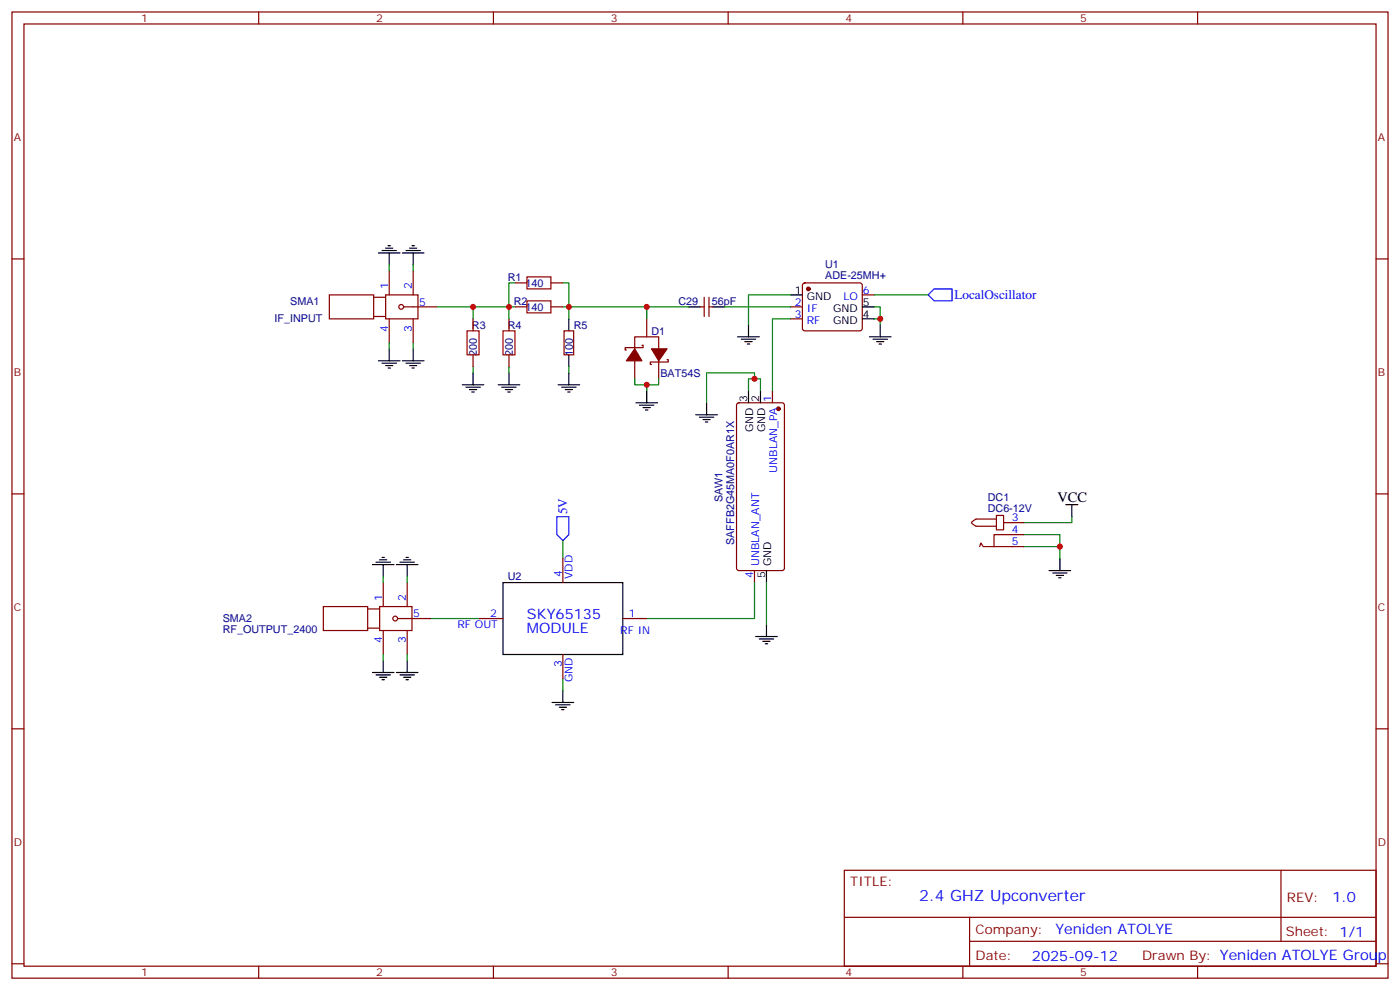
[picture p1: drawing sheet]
<svg xmlns="http://www.w3.org/2000/svg" width="412mm" height="292mm" viewBox="0 0 412 292" stroke-linecap="round" stroke-linejoin="round" font-family="sans-serif">
<g fill="none" stroke="#870000" stroke-width=".35">
<path d="M3.5 3.5h405.4v284.4h-405.4zM7.1 7.1h398.2v277.2h-398.2zM76.2 3.5v3.6M145.3 3.5v3.6M214.5 3.5v3.6M283.6 3.5v3.6M352.8 3.5v3.6M3.5 76.2h3.6M114.7 79.7v7.1M121.7 79.7v7.1M405.3 76.2h3.6M97 86.8h13.1v7h-13.1z"/>
<path d="M110.1 87.5h3.5M110.1 93.1h3.5M113.6 86.8h9.5v7h-9.5zM114.7 93.8v7.1M118.9 90.3h9.9M121.7 93.8v7.1M139.3 93.8v3.6M149.9 93.8v3.6M151.7 90.3h3.5M151.7 83.3h3.5M162.3 90.3h3.5M162.3 83.3h3.5"/>
<path d="M166.2 97.4h2.8v7h-2.8zM190.5 93.8v5.3M206.4 90.3h1M207.4 87.5v5.6M208.8 90.3h1.1M208.8 87.5v5.6M232.8 90.3h3.6M232.8 93.8h3.6M236.6 83.5l.5-.2h16.2l.5 .2 .2 .5v12.7l-.2 .5-.5 .2h-16.2l-.5-.3-.2-.4v-12.7zM254 86.8h3.5M139.3 104.4v3.5M149.9 104.4v3.5"/>
<path d="M187 102.7v-3.6h7v3.6M187 106.2v5.3M189.1 101.6h.3v.7h-5.3v.7h.4M194 106.2v5.3M196.5 105.8h.3v.7h-5.2v.7h.3M217.2 118.7l.5-.2h12.7l.6 .5 .1 48.2-.5 .7h-12.9l-.7-.4v-48.3zM227.5 115v3.5M3.5 145.3h3.6M293.5 151.7h2.1v4.2h-2.1zM293.5 152.8h-6a1.62 1.62 0 0 0-1.3 1.1l1.3 1h6M295.6 153.8h6M301.6 157.3h-8.8v3.6"/>
<path d="M405.3 145.3h3.6M95.2 178.5h13.1v7.1h-13.1zM108.3 179.2h3.5M111.8 178.5h9.6v7.1h-9.6zM112.9 171.4v7.1M119.9 171.4v7.1M165.8 164.4v7M222.2 167.9v3.5M288.6 160.9l.3-1.1 .7 1.1h12M108.3 184.9h3.5M112.9 185.6v7M117.1 182h9.9"/>
<path d="M119.9 185.6v7M141.1 182h7.1M165.8 192.6v7.1M183.4 182h7.1M3.5 214.5h3.6M405.3 214.5h3.6M248.7 256.1h156.6v28.2h-156.6zM377.3 256.1v20.9M248.7 270h156.5M285.6 277h119.6M285.6 270v14.1M3.5 283.6h3.6"/>
<path d="M76.2 284.3v3.6M145.3 284.3v3.6M214.5 284.3v3.6M283.6 284.3v3.6M352.8 284.3v3.6M405.3 283.6h3.6"/>
<circle cx="118.2" cy="90.3" r=".71"/>
<circle cx="116.4" cy="182" r=".71"/>
</g>
<g fill="#870000" stroke="#870000" stroke-width=".35">
<path d="M191.9 102.7h4.6l-2.5 3.5z"/>
<path d="M187 102.7l2.1 3.5h-4.6z"/>
<circle cx="238.1" cy="85" r=".53"/>
<circle cx="229.3" cy="120.3" r=".53"/>
</g>
<g fill="none" stroke="#000" stroke-width=".35">
<path d="M111.5 74.4h6.3M112.5 73.7h4.3M113.6 73h2.1M114.3 72.3h.7M114.7 74.4v3.6M118.5 74.4h6.4M119.6 73.7h4.2M120.6 73h2.2M121.4 72.3h.7M121.7 74.4v3.6M167.6 93.8v3.6M202.8 90.3h3.6"/>
<path d="M209.9 90.3h3.5M217.3 99.1h6.4M218.4 99.8h4.2M220.5 95.6v3.5M232.8 86.8h3.6M254 93.8h3.5M254 90.3h3.5M256.1 99.1h6.4M257.2 99.8h4.2M259.3 95.6v3.5M111.5 106.2h6.3M112.5 106.9h4.3"/>
<path d="M113.6 107.6h2.1M114.3 108.3h.7M114.7 102.7v3.5M118.5 106.2h6.4M119.6 106.9h4.2M120.6 107.6h2.2M121.4 108.3h.7M121.7 102.7v3.5M136.2 113.2h6.3M137.2 113.9h4.3M138.3 114.7h2.1M139 115.4h.7"/>
<path d="M139.3 109.7v3.5M146.8 113.2h6.3M147.8 113.9h4.2M148.9 114.7h2.1M149.6 115.4h.7M149.9 109.7v3.5M164.4 113.2h6.3M165.5 113.9h4.2M166.5 114.7h2.1M167.2 115.4h.7M167.6 104.4v3.5M167.6 109.7v3.5"/>
<path d="M187.3 118.5h6.4M188.4 119.2h4.2M189.4 119.9h2.2M190.5 115v3.5M208.1 118.5v3.6M219.4 100.5h2.1M220.1 101.2h.7M220.5 115v3.5M224 115v3.5M258.2 100.5h2.1M258.9 101.2h.7M190.1 120.6h.8"/>
<path d="M205 122.1h6.3M206 122.8h4.3M207.1 123.5h2.1M207.8 124.2h.7M314 148.5h3.5M315.7 148.5v3.5M109.7 166.2h6.4M110.8 165.5h4.2M111.8 164.7h2.1M112.5 164h.7M112.9 166.2v3.5M116.8 166.2h6.3"/>
<path d="M117.8 165.5h4.3M118.9 164.7h2.1M119.6 164h.7M119.9 166.2v3.5M148.2 171.4h35.2v21.2h-35.2zM225.8 167.9v3.5M309 167.9h6.4M310.1 168.6h4.2M311.1 169.3h2.2M311.9 170h.7M312.2 164.4v3.5M109.7 197.9h6.4"/>
<path d="M110.8 198.6h4.2M111.8 199.3h2.1M112.9 194.4v3.5M116.8 197.9h6.3M117.8 198.6h4.3M118.9 199.3h2.1M119.9 194.4v3.5M222.6 187.3h6.4M223.7 188h4.2M224.7 188.7h2.1M225.4 189.4h.7M225.8 183.8v3.5"/>
<path d="M112.5 200h.7M119.6 200h.7M162.6 206.7h6.4M163.7 207.4h4.2M164.7 208.1h2.2M165.5 208.8h.7M165.8 203.2v3.5"/>
</g>
<g fill="none" stroke="#008700" stroke-width=".35">
<path d="M114.7 78v1.7M121.7 78v1.7M139.3 90.3v3.5M151.7 90.3h-1.8v3.5M151.7 83.3h-1.8v7h-21.1M165.8 83.3h1.8v10.5M165.8 90.3h37M190.5 90.3v3.5M213.4 90.3h19.4M232.8 86.8h-12.3v8.8M232.8 93.8h-5.3v21.2M257.5 90.3h1.8v5.3"/>
<path d="M257.5 93.8h1.8M257.5 86.8h15.9M114.7 100.9v1.8M121.7 100.9v1.8M139.3 107.9v1.8M149.9 107.9v1.8M167.6 107.9v1.8M187 111.5v1.7h7v-1.7M190.5 113.2v1.8M220.5 115v-3.5h3.5v3.5M222.2 111.5v-1.8h-14.1v8.8M165.8 159.1v5.3"/>
<path d="M301.6 157.3h10.6v3.6M315.7 152v1.8h-14.1M112.9 169.7v1.7M119.9 169.7v1.7M222.2 171.4v10.6h-31.7M225.8 171.4v12.4M301.6 160.9h10.6v3.5M112.9 192.6v1.8M119.9 192.6v1.8M127 182h14.1M165.8 199.7v3.5"/>
</g>
<path d="M275.2 85h5.3v3.5h-5.3l-1.8-1.7zM164 152h3.6v5.3l-1.8 1.8-1.8-1.8z" fill="none" stroke="#00f" stroke-width=".35"/>
<path d="M137.6 97.4h3.5v7h-3.5zM148.2 97.4h3.5v7h-3.5zM155.2 88.5h7.1v3.6h-7.1zM155.2 81.5h7.1v3.5h-7.1z" fill="none" stroke="#a10000" stroke-width=".35"/>
<g fill="#c00">
<circle cx="149.9" cy="90.3" r=".88"/>
<circle cx="259.3" cy="93.8" r=".88"/>
<circle cx="222.3" cy="111.5" r=".88"/>
<circle cx="312.2" cy="160.9" r=".88"/>
<circle cx="139.3" cy="90.3" r=".88"/>
<circle cx="167.6" cy="90.3" r=".88"/>
<circle cx="190.5" cy="90.3" r=".88"/>
<circle cx="190.5" cy="113.2" r=".88"/>
</g>
<text font-size="4.6" fill="#00f" x="270.8" y="265.1">2.4 GHZ Upconverter</text>
<text font-size="4.2" x="311.5" y="147.8">VCC</text>
<g font-size="4.2" fill="#00f">
<text x="155.2" y="182">SKY65135</text>
<text x="155.2" y="186.3">MODULE</text>
<text x="392.5" y="265.4">1.0</text>
<text x="310.9" y="274.9">Yeniden ATOLYE</text>
<text x="304" y="282.7">2025-09-12</text>
</g>
<g font-size="3.9" fill="#00f">
<text x="281.2" y="88.1">LocalOscillator</text>
<text x="167.1" y="151.3" transform="rotate(-90 167.1 151.3)">5V</text>
</g>
<g font-size="3.9" fill="#800">
<text x="250.5" y="260.7">TITLE:</text>
<text x="379.1" y="265.4">REV:</text>
<text x="287.4" y="274.9">Company:</text>
<text x="378.7" y="275.5">Sheet: 1/1</text>
<text x="287.4" y="282.6">Date:</text>
<text x="336.4" y="282.7">Drawn By: Yeniden ATOLYE Group</text>
</g>
<g font-size="3.2" fill="#800">
<text x="41.6" y="6.5">1</text>
<text x="110.8" y="6.5">2</text>
<text x="179.9" y="6.5">3</text>
<text x="249.1" y="6.5">4</text>
<text x="318.2" y="6.5">5</text>
<text x="4.1" y="41.6">A</text>
<text x="405.9" y="41.6">A</text>
<text x="4.1" y="110.8">B</text>
<text x="405.9" y="110.8">B</text>
<text x="4.1" y="179.9">C</text>
<text x="405.9" y="179.9">C</text>
<text x="4.1" y="249.1">D</text>
<text x="405.9" y="249.1">D</text>
<text x="41.6" y="287.3">1</text>
<text x="110.8" y="287.3">2</text>
<text x="179.9" y="287.3">3</text>
<text x="249.1" y="287.3">4</text>
<text x="318.2" y="287.3">5</text>
</g>
<g font-size="3.2" fill="#000080">
<text x="149.6" y="82.6">R1</text>
<text x="243.1" y="82.2">ADE-25MH+</text>
<text x="243.1" y="79">U1</text>
<text x="85.5" y="89.7">SMA1</text>
<text x="151.4" y="89.7">R2</text>
<text x="154.8" y="84.4">140</text>
<text x="199.8" y="89.7">C29</text>
<text x="209.7" y="89.7">56pF</text>
<text x="80.9" y="94.9">IF_INPUT</text>
<text x="154.8" y="91.5">140</text>
<text x="139" y="96.7">R3</text>
<text x="149.6" y="96.7">R4</text>
<text x="169" y="96.8">R5</text>
<text x="191.9" y="98.5">D1</text>
<text x="140.5" y="104.9" transform="rotate(-90 140.5 104.9)">200</text>
<text x="151" y="104.9" transform="rotate(-90 151 104.9)">200</text>
<text x="168.7" y="104.9" transform="rotate(-90 168.7 104.9)">100</text>
<text x="194.5" y="110.8">BAT54S</text>
<text x="212.8" y="147.8" transform="rotate(-90 212.8 147.8)">SAW1</text>
<text x="291" y="147.4">DC1</text>
<text x="291" y="150.6">DC6-12V</text>
<text x="216.3" y="160.4" transform="rotate(-90 216.3 160.4)">SAFFB2G45MA0F0AR1X</text>
<text x="149.6" y="170.8">U2</text>
<text x="65.6" y="183.2">SMA2</text>
<text x="65.6" y="186.4">RF_OUTPUT_2400</text>
</g>
<g font-size="3.2" fill="#00f">
<text x="114.3" y="85" transform="rotate(-90 114.3 85)">1</text>
<text x="121.4" y="85" transform="rotate(-90 121.4 85)">2</text>
<text x="123.5" y="90">5</text>
<text x="234.2" y="90">2</text>
<text x="248.4" y="88.2">LO</text>
<text x="254.2" y="86.4">6</text>
<text x="234.2" y="93.5">3</text>
<text x="237.7" y="91.7">IF</text>
<text x="237.7" y="95.2">RF</text>
<text x="114.3" y="97.6" transform="rotate(-90 114.3 97.6)">4</text>
<text x="121.4" y="97.6" transform="rotate(-90 121.4 97.6)">3</text>
<text x="227.2" y="118.4" transform="rotate(-90 227.2 118.4)">1</text>
<text x="229" y="139.1" transform="rotate(-90 229 139.1)">UNBLAN_PA</text>
<text x="298.1" y="153.5">3</text>
<text x="298.1" y="157">4</text>
<text x="298.1" y="160.5">5</text>
<text x="223.7" y="166.6" transform="rotate(-90 223.7 166.6)">UNBLAN_ANT</text>
<text x="165.5" y="169.7" transform="rotate(-90 165.5 169.7)">4</text>
<text x="168.6" y="170.4" transform="rotate(-90 168.6 170.4)">VDD</text>
<text x="221.9" y="170.1" transform="rotate(-90 221.9 170.1)">4</text>
<text x="112.5" y="176.7" transform="rotate(-90 112.5 176.7)">1</text>
<text x="119.6" y="176.7" transform="rotate(-90 119.6 176.7)">2</text>
<text x="121.7" y="181.7">5</text>
<text x="134.8" y="184.9">RF OUT</text>
<text x="144.4" y="181.7">2</text>
<text x="185.2" y="181.7">1</text>
<text x="112.5" y="189.3" transform="rotate(-90 112.5 189.3)">4</text>
<text x="119.6" y="189.3" transform="rotate(-90 119.6 189.3)">3</text>
<text x="182.7" y="186.6">RF IN</text>
<text x="165.5" y="196.4" transform="rotate(-90 165.5 196.4)">3</text>
<text x="168.6" y="200.7" transform="rotate(-90 168.6 200.7)">GND</text>
</g>
<g font-size="3.2">
<text x="234.2" y="86.4">1</text>
<text x="237.7" y="88.2">GND</text>
<text x="254.2" y="90">5</text>
<text x="245.4" y="95.2">GND</text>
<text x="245.4" y="91.7">GND</text>
<text x="254.2" y="93.5">4</text>
<text x="220.1" y="118.4" transform="rotate(-90 220.1 118.4)">3</text>
<text x="223.7" y="118.4" transform="rotate(-90 223.7 118.4)">2</text>
<text x="221.9" y="127.1" transform="rotate(-90 221.9 127.1)">GND</text>
<text x="225.4" y="127.1" transform="rotate(-90 225.4 127.1)">GND</text>
<text x="227.2" y="166.6" transform="rotate(-90 227.2 166.6)">GND</text>
<text x="225.4" y="170.1" transform="rotate(-90 225.4 170.1)">5</text>
</g>
</svg>
